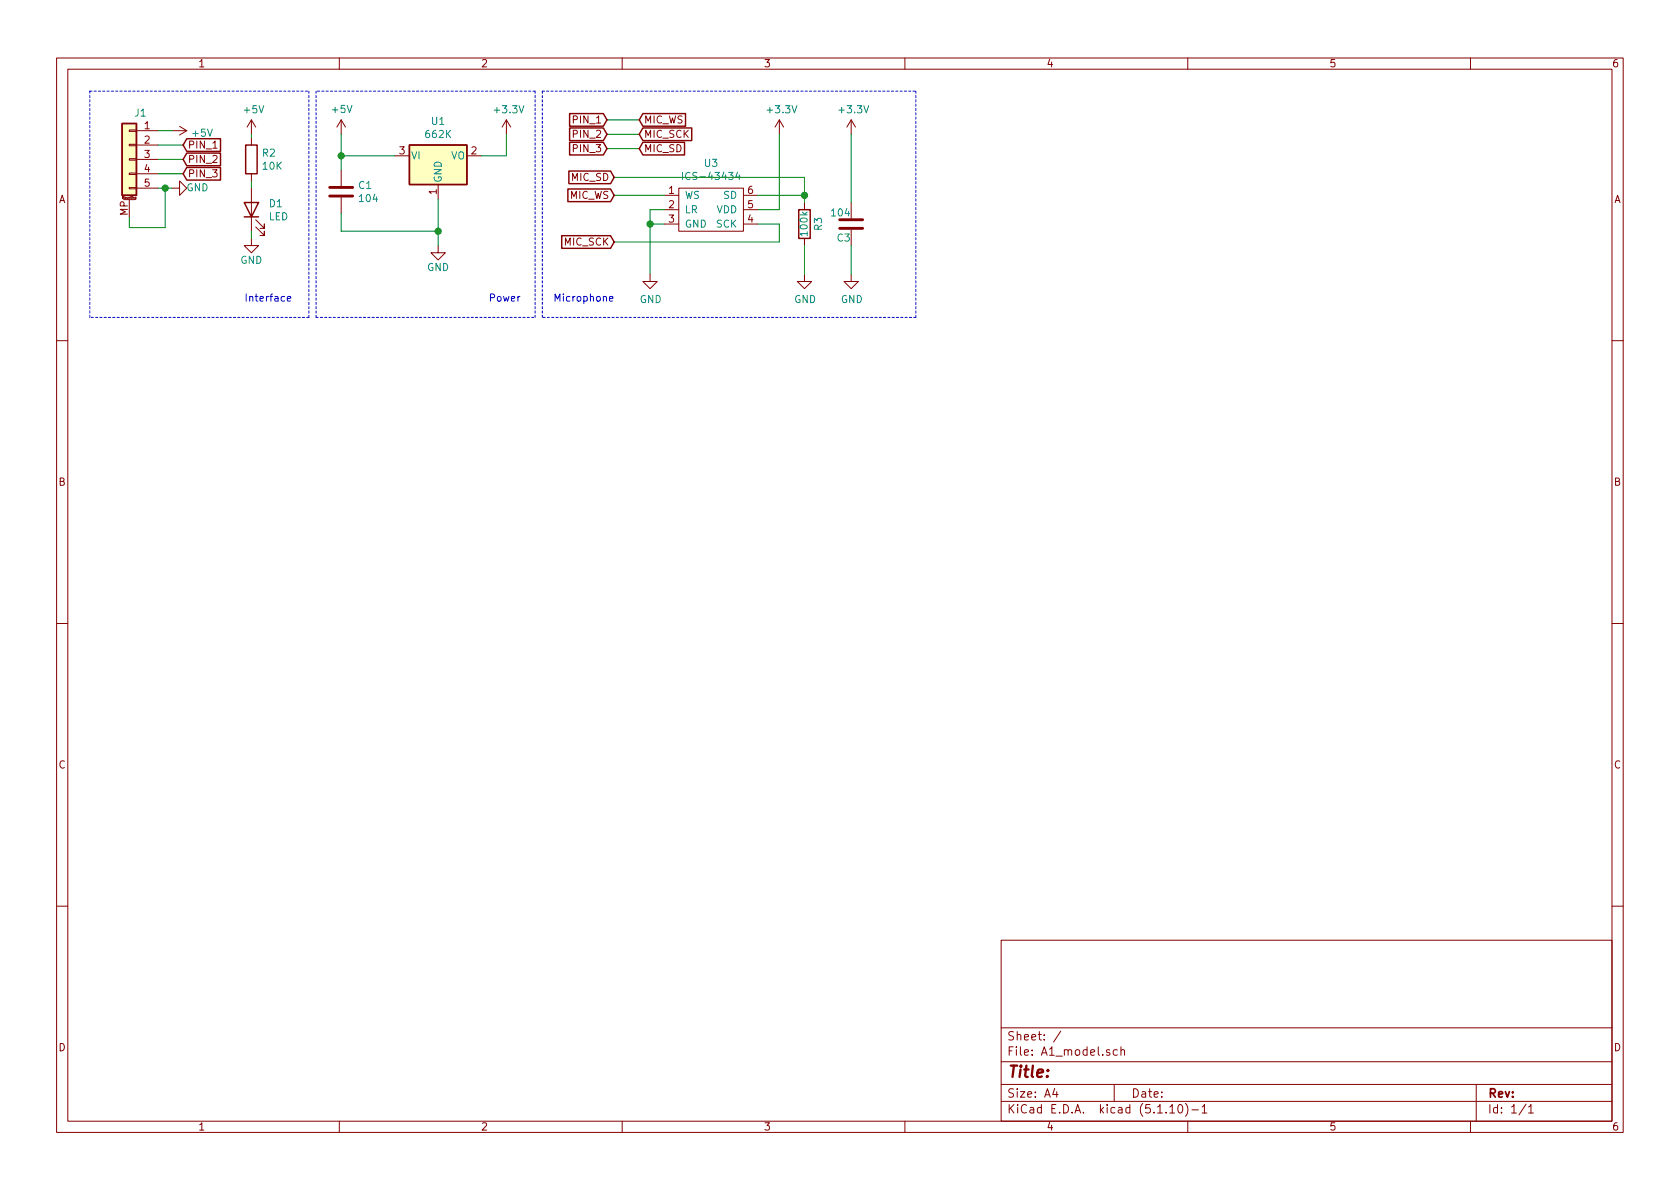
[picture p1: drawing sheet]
<svg xmlns="http://www.w3.org/2000/svg" width="297mm" height="210mm" viewBox="0 0 297 210" stroke-linecap="round" stroke-linejoin="round" font-family="sans-serif">
<g fill="none" stroke="#840000" stroke-width=".18">
<path d="M10 10.3h277v189.9h-277zM12 12.2h273v186.1h-273zM60 10.3v1.9M110 10.3v1.9M160 10.3v1.9M210 10.3v1.9M260 10.3v1.9M21.8 35.3h2.1M22.9 33.1h1.2v.3h-1.2zM22.9 30.6h1.2v.3h-1.2zM22.9 28.1h1.2v.2h-1.2zM22.9 25.5h1.2v.3h-1.2z"/>
<path d="M22.9 23h1.2v.2h-1.2zM22.9 35.3v3M24 35.1l-.1-.1v-.1h.1v.3h-.1M24.1 23.1h3.8M24.1 25.6h3.8M24.1 28.2h3.8M24.1 30.7h3.8M24.1 33.3h3.8M30.5 33.3h1.2v-1.3l1.3 1.3-1.3 1.2v-1.2M30.5 23.1h2.5M31.7 22.3l1.3 .8M33 23.1l-1.3 .8"/>
<path d="M37.6 26.2h.8M44.4 21.2v2.5M44.4 24.4v1.2M44.4 30.7v1.3M44.4 33.3v7.6M44.4 21.2l-.7 1.3M44.4 21.2l.8 1.3M45.2 38.9l1.5 1.5v-.8v.8h-.7M60.3 21.2l-.7 1.3M60.3 21.2v2.5M60.3 30.1v2.8M60.3 34.9v2.8"/>
<path d="M60.3 21.2l.8 1.3M69.8 27.6h2.6M77.5 32.6v2.6M82.5 27.6h2.6M89.5 21.2l-.7 1.3M89.5 21.2v2.5M89.5 21.2l.8 1.3M117.5 34.5h2.5M117.5 37.1h2.5M117.5 39.6h2.5M120 33.3h11.4v7.6h-11.4zM131.4 34.5h2.6"/>
<path d="M131.4 37.1h2.6M131.4 39.6h2.6M137.8 21.2l-.8 1.3M137.8 21.2v2.5M137.8 21.2l.8 1.3M142.2 35.8v1.3M150.5 21.2v2.5M150.5 35.8v2.8M150.5 21.2l-.8 1.3M150.5 21.2l.8 1.3M44.4 42.2v1.2h1.3l-1.3 1.3-1.2-1.3h1.2M45.2 40.1l1.5 1.6v-.8v.8h-.7"/>
<path d="M77.5 43.4v1.3h1.2l-1.2 1.3-1.3-1.3h1.3M114.9 48.5v1.3h1.3l-1.3 1.2-1.2-1.2h1.2M142.2 48.5v1.3h1.3l-1.3 1.2-1.2-1.2h1.2M142.2 42.2v1.2M150.5 48.5v1.3h1.3l-1.3 1.2-1.3-1.2h1.3M150.5 40.6v2.8M10 60.2h2M285 60.2h2M10 110.3h2M285 110.3h2M10 160.2h2M177 166.3h108v32h-108z"/>
<path d="M285 160.2h2M60 198.3v1.9M110 198.3v1.9M160 198.3v1.9M177 194.8h108M177 191.8h108M177 187.8h108M177 181.8h108M186.5 192.5l-.4 1h1M186.8 193v1M187.6 182.3l-1.3 2M197 191.8v3"/>
<path d="M197.6 185.7l-.5-.1-.3 .3 .1 .6 .2 .1 .5-.1M198.2 185.7l.2-.1 .4 .1v.9M198.2 185.1v1.5M206.8 195.8l.5-.5v1.5M206.8 196.8h.9M208.5 195.4l.1-.1a.8 .8 0 0 1 .5 .8 .8 .8 0 0 1-.5 .7 1 1 0 0 1-.1-1.4zM209.6 195.1a1.71 1.71 0 0 1 0 2.3M210 198.3v1.9M210.7 196.3h1.2M212.5 195.8l.5-.5v1.5M212.5 196.8h.9M260 198.3v1.9"/>
<path d="M261 191.8v6.5M269.8 195.2l-1.2 2M270.3 195.8l.4-.5v1.5M270.3 196.8h.8"/>
</g>
<g fill="none" stroke="#840000" stroke-width=".25">
<path d="M21.6 21.8h2.5v12.7h-2.5zM33 24.5h6v2.3h-6l-.6-1.2zM33 27.1h6v2.2h-6l-.6-1.1zM33 29.6h6v2.2h-6l-.6-1.1zM43.2 35.8h2.5l-1.3 2.5zM43.2 38.3h2.5M43.4 25.6h2.1v5.1h-2.1zM72.4 25.6h10.1v7h-10.1zM100.4 33.4h7.5l.7 1.1-.7 1.2h-7.5zM100.6 30.2h7.3l.7 1.2-.7 1.1h-7.3zM100.7 22.6h6l.6 1.1-.6 1.2h-6zM100.7 25.2h6l.6 1.1-.6 1.1h-6z"/>
<path d="M100.7 20.1h6l.6 1.1-.6 1.1h-6zM113.7 25.2h7.3v2.2h-7.3l-.7-1.1zM113.7 22.6h8.6v2.3h-8.6l-.7-1.2zM113.7 20.1h7.5v2.2h-7.5l-.7-1.1zM141.2 37.1h2.1v5.1h-2.1zM99.3 41.7h8.6l.7 1.1-.7 1.1h-8.6z"/>
</g>
<g fill="#ffffc2" stroke="#ffffc2" stroke-width=".18">
<path d="M21.6 21.8h2.5v12.7h-2.5z"/>
<path d="M72.4 25.6h10.1v7h-10.1z"/>
</g>
<path d="M58.3 34.7h4.1M58.3 33.1h4.1M148.5 38.9h4M148.5 40.4h4" fill="none" stroke="#840000" stroke-width=".51"/>
<path d="M120.7 30.5v1.2M130.4 30.4l-.3 .9h.8M130.7 30.9v.8" fill="none" stroke="#008484" stroke-width=".18"/>
<path d="M15.9 16.1h38.7M54.6 16.1v40M55.9 16.1v40M94.6 16.1h-38.7M95.9 16.1h66M161.9 16.1v40M15.9 56.1v-40M54.6 56.1h-38.7M55.9 56.1h38.7M94.6 56.1v-40M95.9 56.1v-40M161.9 56.1h-66" fill="none" stroke="#0000c2" stroke-width=".18" stroke-dasharray=".4 .4"/>
<g fill="none" stroke="#008400" stroke-width=".18">
<path d="M27.9 23.1h2.6M27.9 25.6h4.5M27.9 28.2h4.5M27.9 30.7h4.5M27.9 33.3h2.6M29.2 33.3v7h-6.3v-2M44.4 23.7v.7M44.4 32v1.3M60.3 23.7v6.4M60.3 37.7v3.2h17.2M60.3 27.6h9.5M77.5 35.2v8.2"/>
<path d="M89.5 23.7v3.9h-4.4M107.3 26.3h5.7M107.3 23.7h5.7M107.3 21.2h5.7M108.6 34.5h8.9M108.6 31.4h33.6v4.4M114.9 39.6h2.6M117.5 37.1h-2.6v11.4M134 39.6h3.8v3.2h-29.2M134 34.5h8.2M137.8 23.7v13.4h-3.8M150.5 23.7v12.1"/>
<path d="M44.4 40.9v1.3M142.2 43.4v5.1M150.5 43.4v5.1"/>
</g>
<path d="M50.8 52.8l.6-.1v-.2l-.4-.1-.2 .2 .1 .6h.5M107.8 52.8l.6-.1-.1-.2-.4-.1-.1 .2v.6h.5" fill="none" stroke="#0000c2" stroke-width=".18"/>
<g fill="#008400" stroke="#008400" stroke-width=".25">
<circle cx="77.5" cy="40.9" r=".51"/>
<circle cx="114.9" cy="39.6" r=".51"/>
<circle cx="60.3" cy="27.6" r=".51"/>
<circle cx="142.2" cy="34.5" r=".51"/>
<circle cx="29.2" cy="33.3" r=".51"/>
</g>
<text font-size="2.8" fill="#840000" x="178" y="190.5">Title:</text>
<g font-size="2.1" fill="#840000">
<text x="178" y="184">Sheet: /</text>
<text x="178" y="186.7">File: A1_model.sch</text>
<text x="178" y="196.9">KiCad E.D.A. kicad (5.1.10)-1</text>
<text x="178" y="194.1">Size: A4</text>
<text x="200" y="194.1">Date:</text>
<text x="263" y="194.1">Rev:</text>
<text x="263" y="196.9">Id: 1/1</text>
</g>
<g font-size="1.8" fill="#840000">
<text x="35" y="11.9">1</text>
<text x="85" y="11.9">2</text>
<text x="135" y="11.9">3</text>
<text x="185" y="11.9">4</text>
<text x="235" y="11.9">5</text>
<text x="285" y="11.9">6</text>
<text x="25.6" y="22.9">1</text>
<text x="101.6" y="21.8">PIN_1</text>
<text x="113.8" y="21.8">MIC_WS</text>
<text x="25.6" y="25.4">2</text>
<text x="25.6" y="27.9">3</text>
<text x="33.2" y="26.3">PIN_1</text>
<text x="33.2" y="28.8">PIN_2</text>
<text x="70.6" y="27.3">3</text>
<text x="83.3" y="27.3">2</text>
<text x="101.6" y="24.4">PIN_2</text>
<text x="101.6" y="26.9">PIN_3</text>
<text x="113.8" y="26.9">MIC_SD</text>
<text x="113.8" y="24.4">MIC_SCK</text>
<text x="10.4" y="35.9">A</text>
<text x="25.6" y="30.5">4</text>
<text x="25.6" y="33">5</text>
<text x="33.2" y="31.4">PIN_3</text>
<text x="77.2" y="34.4" transform="rotate(-90 77.2 34.4)">1</text>
<text x="100.7" y="35.2">MIC_WS</text>
<text x="101.1" y="32">MIC_SD</text>
<text x="118.3" y="34.3">1</text>
<text x="132.2" y="34.3">6</text>
<text x="285.4" y="35.9">A</text>
<text x="22.6" y="38.1" transform="rotate(-90 22.6 38.1)">MP</text>
<text x="118.3" y="36.8">2</text>
<text x="118.3" y="39.4">3</text>
<text x="132.2" y="39.4">4</text>
<text x="132.2" y="36.8">5</text>
<text x="99.8" y="43.4">MIC_SCK</text>
<text x="10.4" y="85.9">B</text>
<text x="285.4" y="85.9">B</text>
<text x="10.4" y="135.9">C</text>
<text x="285.4" y="135.9">C</text>
<text x="10.4" y="185.9">D</text>
<text x="285.4" y="185.9">D</text>
<text x="35" y="199.9">1</text>
<text x="85" y="199.9">2</text>
<text x="135" y="199.9">3</text>
<text x="185" y="199.9">4</text>
<text x="235" y="199.9">5</text>
<text x="285" y="199.9">6</text>
</g>
<g font-size="1.8" fill="#008484">
<text x="23.9" y="20.6">J1</text>
<text x="43.2" y="20">+5V</text>
<text x="58.8" y="20">+5V</text>
<text x="76.4" y="22.1">U1</text>
<text x="87.6" y="20">+3.3V</text>
<text x="135.8" y="20">+3.3V</text>
<text x="148.5" y="20">+3.3V</text>
<text x="34.1" y="24.2">+5V</text>
<text x="46.4" y="27.7">R2</text>
<text x="72.6" y="28.2">VI</text>
<text x="75.4" y="24.4">662K</text>
<text x="79.7" y="28.2">VO</text>
<text x="124.6" y="29.5">U3</text>
<text x="33" y="33.8">GND</text>
<text x="46.5" y="30">10K</text>
<text x="63.4" y="33.4">C1</text>
<text x="63.7" y="35.7">104</text>
<text x="78.1" y="32.4" transform="rotate(-90 78.1 32.4)">GND</text>
<text x="121" y="35.2">WS</text>
<text x="121.5" y="31.8">ICS-43434</text>
<text x="128" y="35.2">SD</text>
<text x="47.5" y="39">LED</text>
<text x="47.7" y="36.6">D1</text>
<text x="121" y="37.7">LR</text>
<text x="121" y="40.3">GND</text>
<text x="126.7" y="40.3">SCK</text>
<text x="126.7" y="37.7">VDD</text>
<text x="142.8" y="41.6" transform="rotate(-90 142.8 41.6)">100k</text>
<text x="145.3" y="40.7" transform="rotate(-90 145.3 40.7)">R3</text>
<text x="147.1" y="38.3">104</text>
<text x="42.5" y="46.7">GND</text>
<text x="75.5" y="47.9">GND</text>
<text x="148.1" y="42.7">C3</text>
<text x="113.1" y="53.6">GND</text>
<text x="140.4" y="53.6">GND</text>
<text x="148.7" y="53.6">GND</text>
</g>
<g font-size="1.8" fill="#0000c2">
<text x="43.2" y="53.3">Interface</text>
<text x="86.4" y="53.3">Power</text>
<text x="97.8" y="53.3">Microphone</text>
</g>
<text font-size=".5" fill="#840000" x="21.7" y="35.1">Mounting</text>
</svg>
